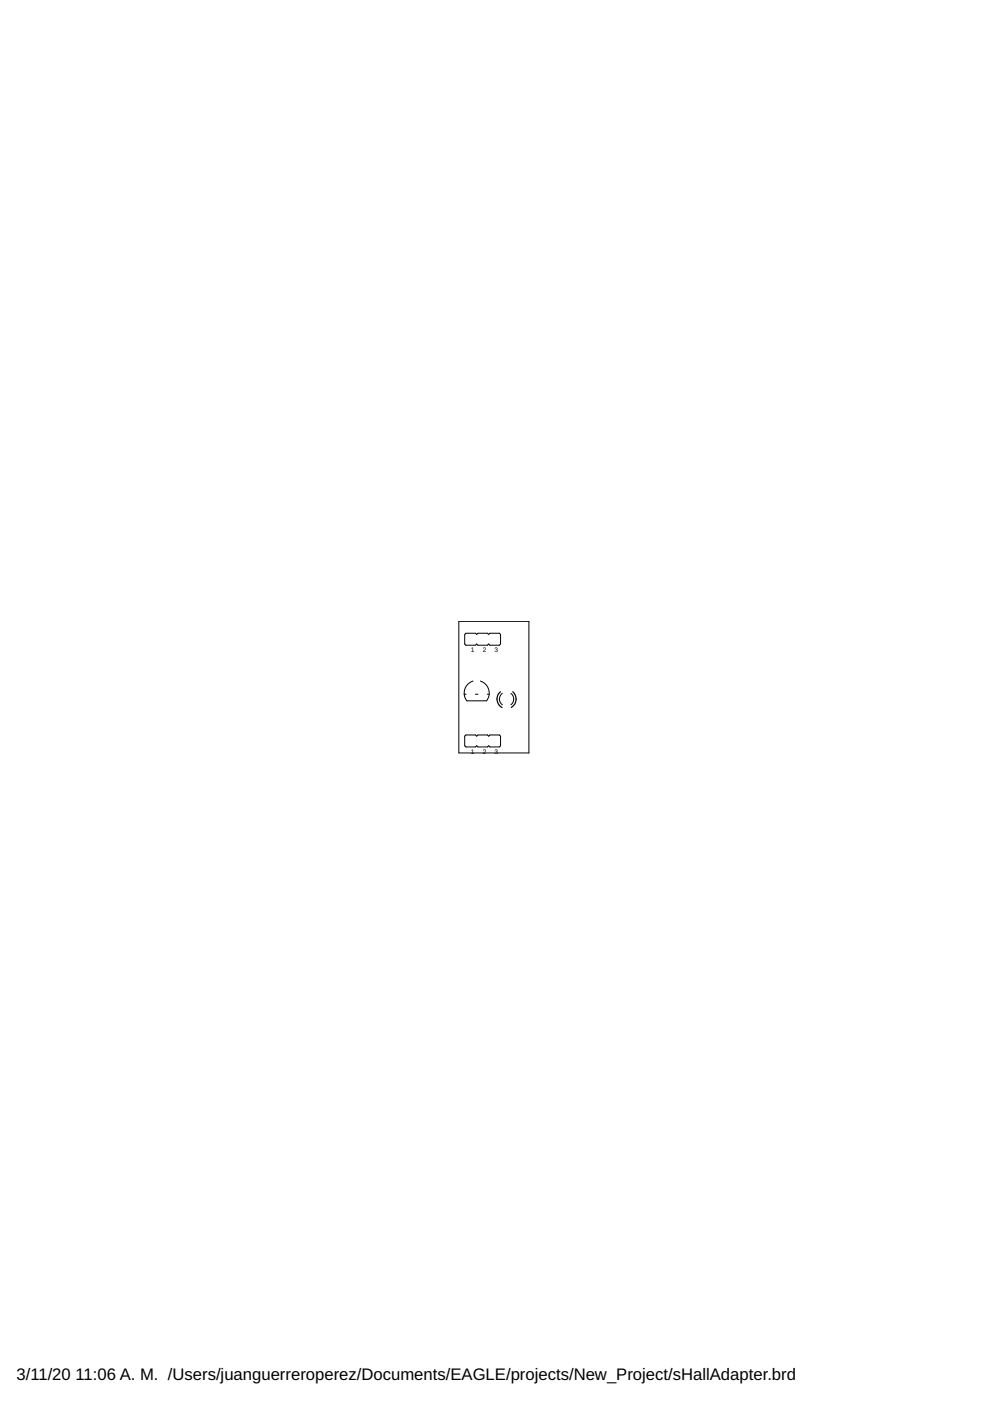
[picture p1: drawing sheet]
<svg xmlns="http://www.w3.org/2000/svg" width="210mm" height="297mm" viewBox="0 0 210 297" stroke-linecap="round" stroke-linejoin="round" font-family="sans-serif">
<path d="M97.3 131.7h14.8v27.9h-14.8zM98.8 134.3h2l.3 .2 .2-.2h2.1l.2 .2 .3-.2h2l.2 .2v2l-.2 .3h-2l-.3-.3-.2 .3h-2.1l-.2-.3-.3 .3h-2l-.3-.3v-2zM98.4 147.2h.4M98.8 155.8h2l.3 .3 .2-.3h2.1l.2 .3 .3-.3h2l.2 .3v2l-.2 .3h-2l-.3-.3-.2 .3h-2.1l-.2-.3-.3 .3h-2l-.3-.3v-2zM100.3 144.4a2.65 2.65 0 0 0-1.9 2.8M100.8 147.2h.5M101.9 144.4a2.67 2.67 0 0 1 1.3 4.2h-4.2l-.4-.7-.2-.7M103.3 147.2h.4M106.5 147a1.54 1.54 0 0 0 0 2.4M108.3 147a1.5 1.5 0 0 1 0 2.4" fill="none" stroke="#000" stroke-width=".21"/>
<path d="M106.1 146.7a2.01 2.01 0 0 0 .3 3.3M108.7 146.7a2.04 2.04 0 0 1-.3 3.3" fill="none" stroke="#000" stroke-width=".25"/>
<g font-size="3.5">
<text x="3.5" y="292.5">3/11/20</text>
<text x="16" y="292.5">11:06 A. M. /Users/juanguerreroperez/Documents/EAGLE/projects/New_Project/sHallAdapter.brd</text>
</g>
<g font-size="1.4">
<text x="99.8" y="138.2">1</text>
<text x="102.3" y="138.2">2</text>
<text x="104.9" y="138.2">3</text>
<text x="99.8" y="159.8">1</text>
<text x="102.3" y="159.8">2</text>
<text x="104.9" y="159.8">3</text>
</g>
</svg>
